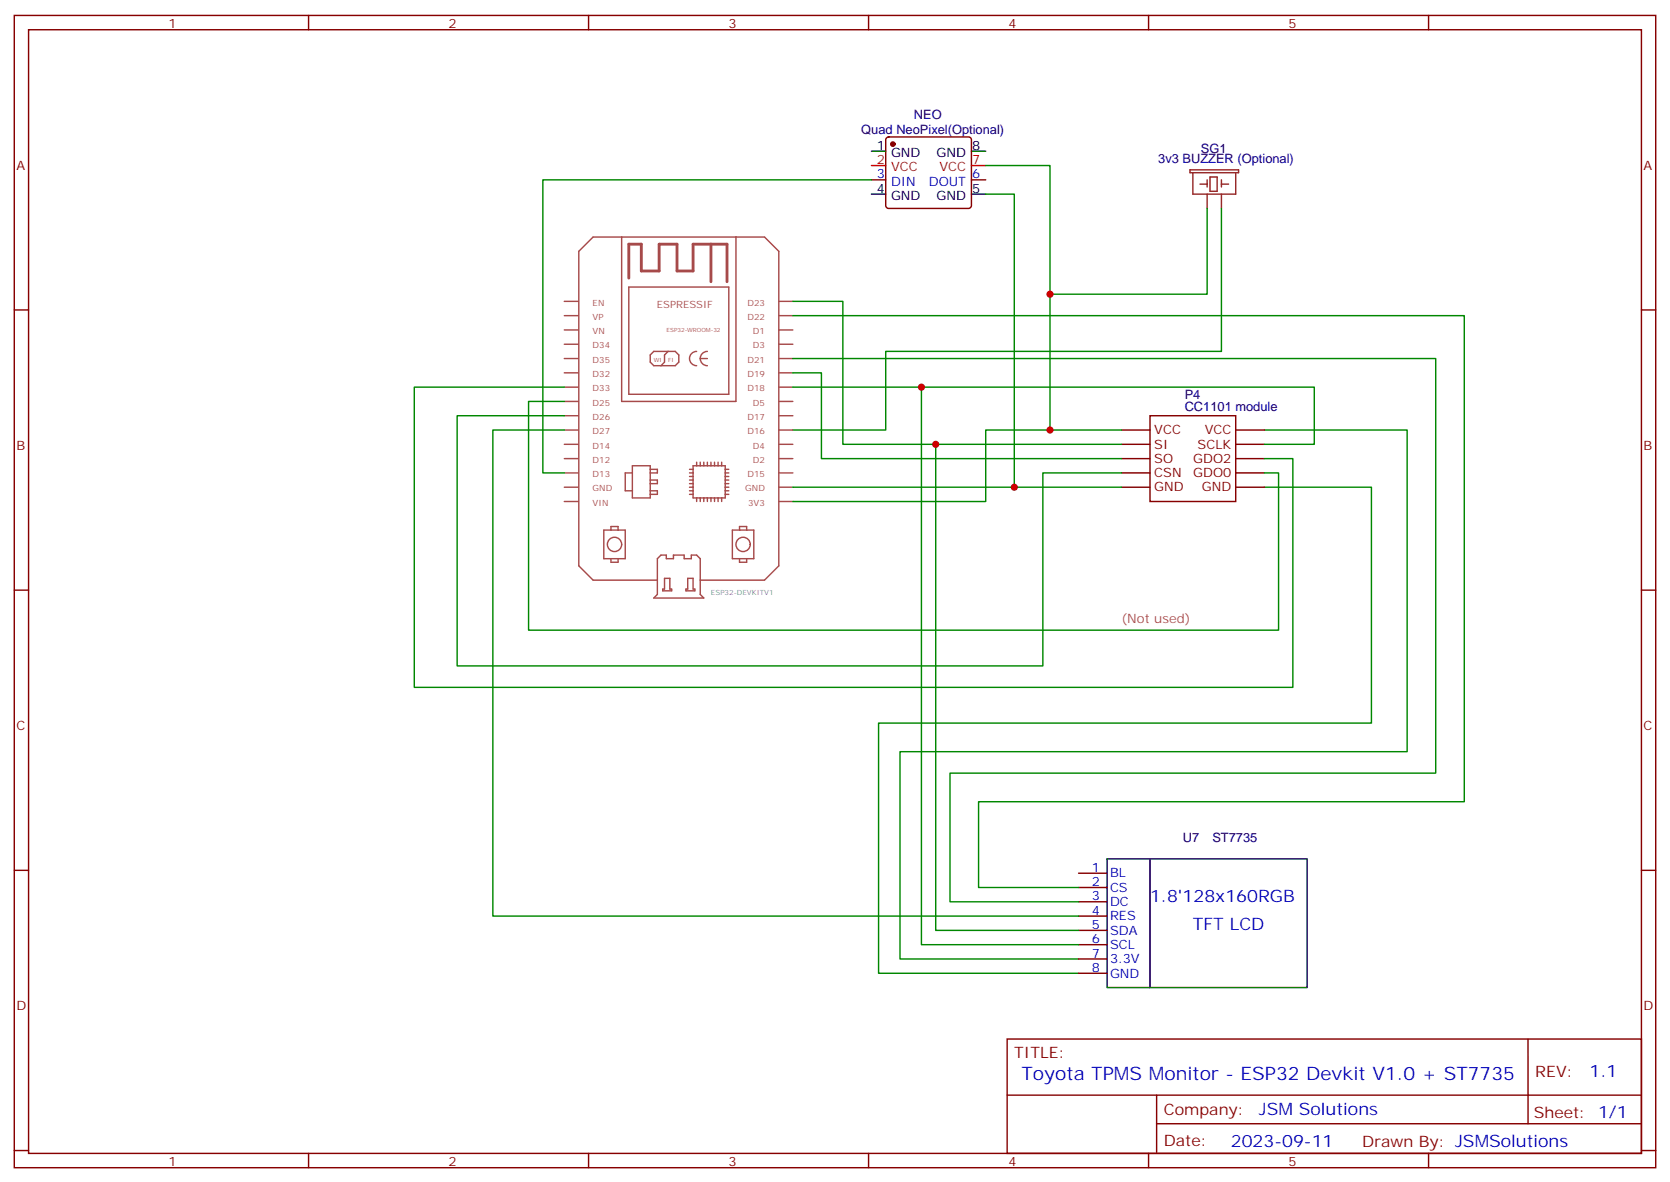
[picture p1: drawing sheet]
<svg xmlns="http://www.w3.org/2000/svg" width="412mm" height="292mm" viewBox="0 0 412 292" stroke-linecap="round" stroke-linejoin="round" font-family="sans-serif">
<g fill="none" stroke="#870000" stroke-width=".35">
<path d="M3.5 3.8h405.4v284.3h-405.4zM7.1 7.3h398.2v277.3h-398.2zM76.2 3.8v3.5M145.3 3.8v3.5M214.5 3.8v3.5M283.6 3.8v3.5M352.8 3.8v3.5M219 34l.4-.2h19.8a.71 .71 0 0 1 .7 .7v16.2a.76 .76 0 0 1-.7 .7h-19.8a.76 .76 0 0 1-.7-.7v-16.2zM215.2 44.4h3.5M239.9 44.4h3.5M3.5 76.5h3.6M405.3 76.5h3.6"/>
<path d="M3.5 145.6h3.6M405.3 145.6h3.6M3.5 214.8h3.6M266.3 215.5h7.1M266.3 219h7.1M405.3 214.8h3.6M266.3 222.5h7.1M266.3 226.1h7.1M266.3 229.6h7.1M266.3 233.1h7.1M266.3 236.6h7.1M248.7 256.4h156.6v28.2h-156.6z"/>
<path d="M266.3 240.2h7.1M377.3 256.4v20.9M248.7 270.2h156.5M285.6 277.3h119.6M285.6 270.2v14.2M3.5 283.9h3.6M76.2 284.6v3.5M145.3 284.6v3.5M214.5 284.6v3.5M283.6 284.6v3.5M352.8 284.6v3.5M405.3 283.9h3.6"/>
</g>
<g fill="none" stroke="#008700" stroke-width=".35">
<path d="M215.2 44.4h-81.1v72.3h5.2M243.4 40.9h15.9v31.7M243.4 47.9h7.1v72.3M298.1 51.4v21.2h-38.8v33.5M301.6 51.4v35.3h-82.9v19.4h-22.9M195.8 74.4h12.3v35.2h68.8M195.8 77.9h165.8v119.9h-119.9v21.2h24.6M139.3 95.5h-37v74.1h217v-56.4h-7.1M139.3 99.1h-8.8v56.4h185.2v-38.8h-3.5M195.8 92h7v21.2h74.1M195.8 95.5h128.8v14.1h-12.4M195.8 88.5h158.7v102.3h-119.9v31.7h31.7"/>
<path d="M227.5 95.5v137.6h38.8M139.3 102.6h-26.4v61.7h144.6v-47.6h19.4M139.3 106.1h-17.6v120h144.6M231.1 109.6v120h35.2M276.9 106.1h-33.5v17.7h-47.6M312.2 106.1h35.3v79.4h-125.3v51.1h44.1M195.8 120.2h81.1M312.2 120.2h26.5v58.2h-121.7v61.8h49.3"/>
</g>
<path d="M276.9 106.1h7.1M276.9 109.6h7.1M276.9 113.2h7.1M276.9 116.7h7.1M284 102.6h21.2v21.2h-21.2zM305.2 106.1h7M305.2 109.6h7M305.2 113.2h7M305.2 116.7h7M276.9 120.2h7.1M305.2 120.2h7" fill="none" stroke="#800000" stroke-width=".35"/>
<path d="M215.2 37.3h3.5M239.9 37.3h3.5M215.2 47.9h3.5M239.9 47.9h3.5M273.4 211.9h49.4v31.8h-49.4zM284 211.9v31.8" fill="none" stroke="#000" stroke-width=".35"/>
<path d="M293.9 41.9h12v.7h-12zM294.6 42.6v5.3h10.6v-5.3M296.3 45.4h1.8M298.1 44.4v1.7M298.1 47.9v3.5M298.8 43.7h1.8v3.5h-1.8zM301.6 45.4h1.8M301.6 44.4v1.7M301.6 47.9v3.5" fill="none" stroke="#8c2424" stroke-width=".35"/>
<g fill="none" stroke="#a64a4a" stroke-width=".35">
<path d="M153.5 58.5v40.6h28.2v-40.6M139.3 77.9h3.5M139.3 74.4h3.5M155.3 70.8h24.7v26.5h-24.7zM192.3 77.9h3.5M192.3 74.4h3.5M139.3 88.5h3.5M139.3 99.1h3.5M139.3 95.5h3.5M139.3 92h3.5M139.3 84.9h3.5M139.3 81.4h3.5"/>
<path d="M161.5 86.7h5.2l.9 .9v1.8l-.9 .8h-5.2l-.9-.8v-1.8zM165 86.7l-.9 .9v1.8l-.9 .8M172 86.7a1.76 1.76 0 0 0-1.7 1.8 1.76 1.76 0 0 0 1.7 1.7M172.9 88.5a1.77 1.77 0 0 0 1.8 1.7M172.9 88.5h1.8M174.7 86.7a1.76 1.76 0 0 0-1.8 1.8M192.3 88.5h3.5M192.3 99.1h3.5M192.3 95.5h3.5M192.3 92h3.5M192.3 84.9h3.5M192.3 81.4h3.5"/>
<path d="M139.3 116.7h3.5M139.3 113.2h3.5M139.3 109.6h3.5M139.3 106.1h3.5M139.3 102.6h3.5M156.2 114.9h4.4v8h-4.4zM156.2 116.7h-1.8v4.4h1.8M160.6 115.8h1.7v.9h-1.7M160.6 118.5h1.7v.8h-1.7M170.3 115.8h.9M170.3 116.7h.9M170.3 117.6h.9"/>
<path d="M170.3 118.5h.9M170.3 119.3h.9M171.2 114.9h7.9v8h-7.9zM172 114.1v.8M172.9 114.1v.8M173.8 114.1v.8M174.7 114.1v.8M175.6 114.1v.8M176.4 114.1v.8M177.3 114.1v.8M178.2 114.1v.8M179.1 115.8h.9"/>
<path d="M179.1 116.7h.9M179.1 117.6h.9M179.1 118.5h.9M179.1 119.3h.9M192.3 116.7h3.5M192.3 113.2h3.5M192.3 109.6h3.5M192.3 106.1h3.5M192.3 102.6h3.5M139.3 120.2h3.5M139.3 123.8h3.5M149.1 130.8h5.3v7.1h-5.3z"/>
<path d="M150.9 137.9v.8h1.7v-.8M150.9 130.8v-.9h1.7v.9M160.6 121.1h1.7v.9h-1.7M162.3 137.9l.9-.9h1.3v.9h1.8v-.9h2.6v.9h1.8v-.9h1.3l.9 .9v8.8l.9 .9h-12.3l.8-.9zM170.3 120.2h.9M170.3 121.1h.9M170.3 122h.9M172 122.9v.9M172.9 122.9v.9M173.8 122.9v.9M174.7 122.9v.9M175.6 122.9v.9"/>
<path d="M176.4 122.9v.9M177.3 122.9v.9M178.2 122.9v.9M179.1 120.2h.9M179.1 121.1h.9M179.1 122h.9M180.9 130.8h5.2v7.1h-5.2zM182.6 130.8v-.9h1.8v.9M182.6 137.9v.8h1.8v-.8M192.3 120.2h3.5M192.3 123.8h3.5M162.3 143.2h-15.8l-3.6-3.6v-77.6l3.6-3.5h42.3l3.5 3.5v77.6l-3.5 3.6h-15.9"/>
<path d="M164.1 142.7h1.3v2.7h.5v.4h-2.2v-.4h.4zM169.8 142.7h1.4v2.7h.4v.4h-2.2v-.4h.4z"/>
<circle cx="151.7" cy="134.3" r="1.76"/>
<circle cx="183.5" cy="134.3" r="1.76"/>
</g>
<path d="M155.3 68.6v-8.3h3.1v6.6h4.4v-6.6h4.4v6.6h4v-6.6h8.3v9.2M175.6 60.3v9.2" fill="none" stroke="#a64a4a" stroke-width=".71"/>
<circle cx="220.5" cy="35.6" r=".53" fill="#870000" stroke="#870000" stroke-width=".35"/>
<path d="M215.2 40.9h3.5M239.9 40.9h3.5" fill="none" stroke="#f00" stroke-width=".35"/>
<g fill="#c00">
<circle cx="227.5" cy="95.5" r=".88"/>
<circle cx="231.1" cy="109.6" r=".88"/>
<circle cx="259.3" cy="106.1" r=".88"/>
<circle cx="259.3" cy="72.6" r=".88"/>
<circle cx="250.5" cy="120.2" r=".88"/>
</g>
<text font-size="4.6" fill="#00f" x="252.2" y="266.6">Toyota TPMS Monitor - ESP32 Devkit V1.0 + ST7735</text>
<g font-size="4.2" fill="#00f">
<text x="284" y="222.5">1.8'128x160RGB</text>
<text x="294.6" y="229.6">TFT LCD</text>
<text x="392.5" y="265.7">1.1</text>
<text x="310.9" y="275.2">JSM Solutions</text>
<text x="304" y="283">2023-09-11</text>
</g>
<g font-size="3.9" fill="#800">
<text x="250.5" y="261">TITLE:</text>
<text x="379.1" y="265.7">REV:</text>
<text x="287.4" y="275.2">Company:</text>
<text x="378.7" y="275.8">Sheet: 1/1</text>
<text x="287.4" y="282.9">Date:</text>
<text x="336.4" y="282.9">Drawn By: JSMSolutions</text>
</g>
<g font-size="3.2" fill="#800">
<text x="41.6" y="6.8">1</text>
<text x="110.8" y="6.8">2</text>
<text x="179.9" y="6.8">3</text>
<text x="249.1" y="6.8">4</text>
<text x="318.2" y="6.8">5</text>
<text x="4.1" y="41.9">A</text>
<text x="405.9" y="41.9">A</text>
<text x="4.1" y="111.1">B</text>
<text x="405.9" y="111.1">B</text>
<text x="4.1" y="180.2">C</text>
<text x="405.9" y="180.2">C</text>
<text x="4.1" y="249.3">D</text>
<text x="405.9" y="249.3">D</text>
<text x="41.6" y="287.6">1</text>
<text x="110.8" y="287.6">2</text>
<text x="179.9" y="287.6">3</text>
<text x="249.1" y="287.6">4</text>
<text x="318.2" y="287.6">5</text>
</g>
<g font-size="3.2" fill="#000080">
<text x="225.7" y="29.4">NEO</text>
<text x="212.7" y="33.2">Quad NeoPixel(Optional)</text>
<text x="286" y="40.2">3v3 BUZZER (Optional)</text>
<text x="296.6" y="37.7">SG1</text>
<text x="292.6" y="101.5">CC1101 module</text>
<text x="292.6" y="98.4">P4</text>
<text x="292.1" y="207.7">U7</text>
<text x="299.4" y="207.8">ST7735</text>
</g>
<g font-size="3.2">
<text x="216.5" y="37">1</text>
<text x="220" y="38.7">GND</text>
<text x="231.3" y="38.7">GND</text>
<text x="240.1" y="37">8</text>
<text x="216.5" y="47.6">4</text>
<text x="240.1" y="47.6">5</text>
<text x="220" y="49.3">GND</text>
<text x="231.3" y="49.3">GND</text>
</g>
<g font-size="3.2" fill="#f00">
<text x="216.5" y="40.5">2</text>
<text x="240.1" y="40.5">7</text>
<text x="220" y="42.3">VCC</text>
<text x="232" y="42.3">VCC</text>
</g>
<g font-size="3.2" fill="#00f">
<text x="216.5" y="44">3</text>
<text x="220" y="45.8">DIN</text>
<text x="229.4" y="45.8">DOUT</text>
<text x="240.1" y="44">6</text>
<text x="269.6" y="215.1">1</text>
<text x="269.6" y="218.7">2</text>
<text x="274.1" y="216.5">BL</text>
<text x="274.1" y="220.1">CS</text>
<text x="269.6" y="222.2">3</text>
<text x="269.6" y="225.7">4</text>
<text x="274.1" y="223.6">DC</text>
<text x="274.1" y="227.1">RES</text>
<text x="269.6" y="229.2">5</text>
<text x="269.6" y="232.8">6</text>
<text x="274.1" y="230.6">SDA</text>
<text x="269.6" y="236.3">7</text>
<text x="269.6" y="239.8">8</text>
<text x="274.1" y="234.2">SCL</text>
<text x="274.1" y="237.7">3.3V</text>
<text x="274.1" y="241.2">GND</text>
</g>
<g font-size="3.2" fill="#800000">
<text x="285" y="107.2">VCC</text>
<text x="297.5" y="107.2">VCC</text>
<text x="285" y="110.7">SI</text>
<text x="295.7" y="110.7">SCLK</text>
<text x="285" y="114.2">SO</text>
<text x="285" y="117.8">CSN</text>
<text x="294.7" y="114.2">GDO2</text>
<text x="294.7" y="117.8">GDO0</text>
<text x="285" y="121.3">GND</text>
<text x="296.8" y="121.3">GND</text>
</g>
<text font-size="3.2" fill="#a54b4b" x="276.9" y="153.7">(Not used)</text>
<text font-size="2.5" fill="#a54b4b" x="162.2" y="76">ESPRESSIF</text>
<g font-size="2.1" fill="#a54b4b">
<text x="146.3" y="75.4">EN</text>
<text x="184.6" y="75.4">D23</text>
<text x="146.3" y="82.5">VN</text>
<text x="146.3" y="78.9">VP</text>
<text x="184.6" y="78.9">D22</text>
<text x="185.9" y="82.5">D1</text>
<text x="146.3" y="89.5">D35</text>
<text x="146.3" y="86">D34</text>
<text x="184.6" y="89.5">D21</text>
<text x="185.9" y="86">D3</text>
<text x="146.3" y="93">D32</text>
<text x="184.6" y="93">D19</text>
<text x="146.3" y="100.1">D25</text>
<text x="146.3" y="96.6">D33</text>
<text x="184.6" y="96.6">D18</text>
<text x="185.9" y="100.1">D5</text>
<text x="146.3" y="107.2">D27</text>
<text x="146.3" y="103.6">D26</text>
<text x="184.6" y="103.6">D17</text>
<text x="184.6" y="107.2">D16</text>
<text x="146.3" y="110.7">D14</text>
<text x="185.9" y="110.7">D4</text>
<text x="146.3" y="117.7">D13</text>
<text x="146.3" y="114.2">D12</text>
<text x="184.6" y="117.7">D15</text>
<text x="185.9" y="114.2">D2</text>
<text x="146.3" y="124.8">VIN</text>
<text x="146.3" y="121.3">GND</text>
<text x="184" y="121.3">GND</text>
<text x="184.8" y="124.8">3V3</text>
</g>
<text font-size="1.8" fill="#838383" x="175.6" y="146.7">ESP32-DEVKITV1</text>
<g font-size="1.4" fill="#a54b4b">
<text x="164.6" y="82">ESP32-WROOM-32</text>
<text x="161.5" y="89.4">WI</text>
<text x="165" y="89.4">FI</text>
</g>
</svg>
